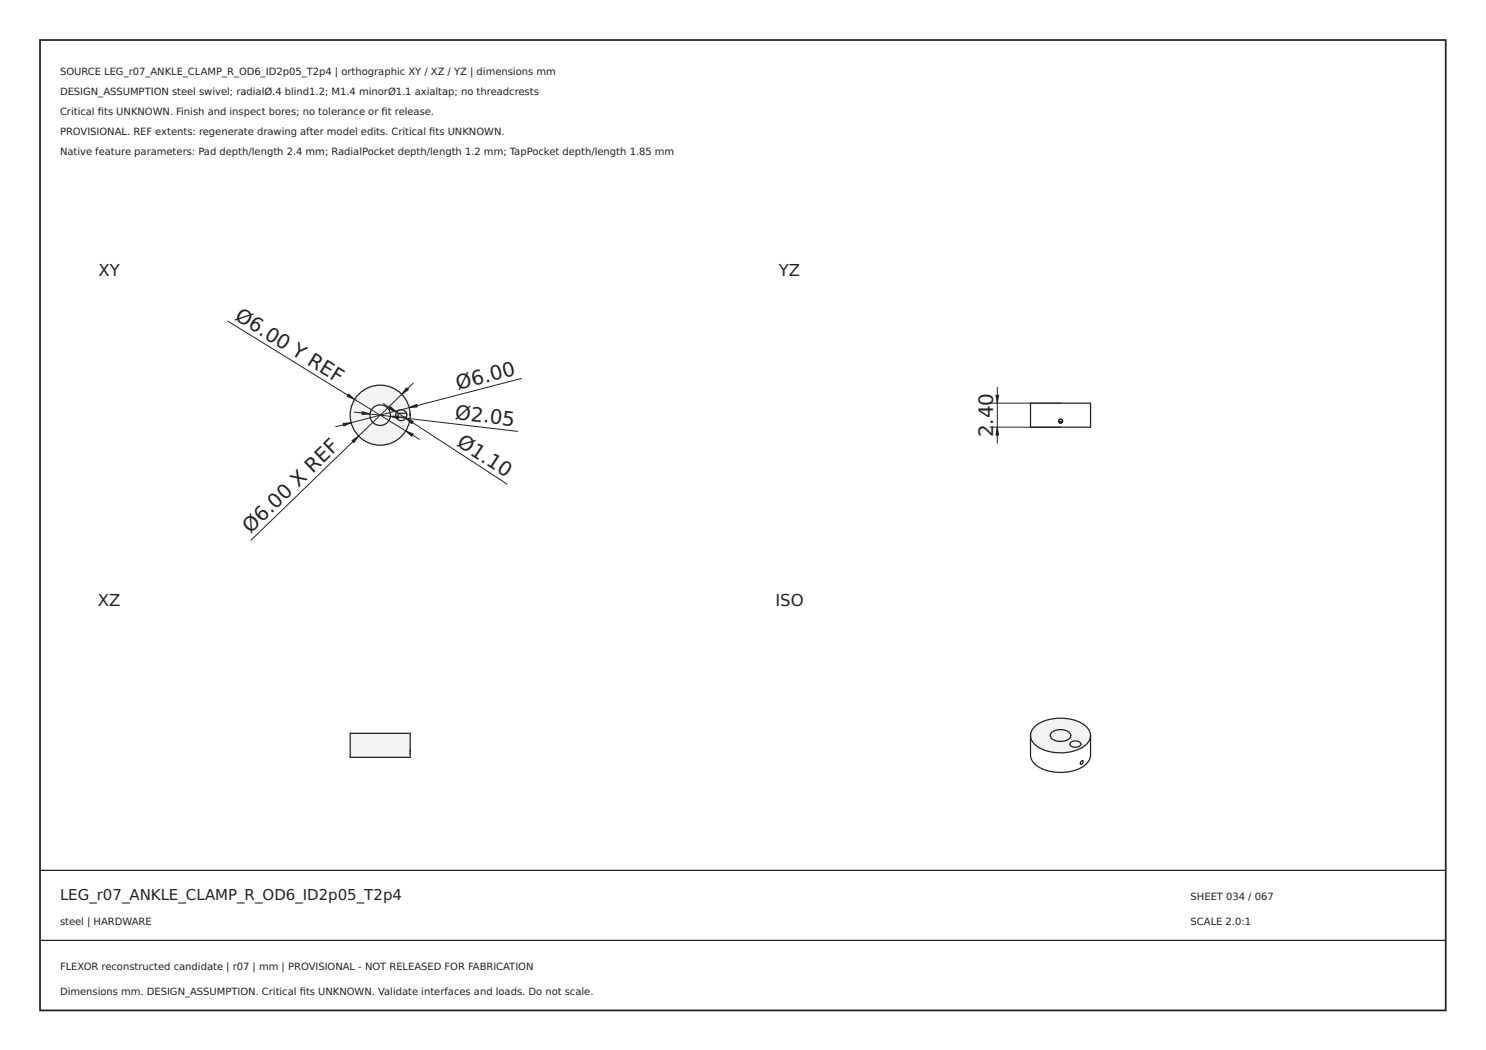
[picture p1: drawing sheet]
<svg xmlns="http://www.w3.org/2000/svg" width="297mm" height="210mm" viewBox="0 0 297 210" stroke-linecap="round" stroke-linejoin="round" font-family="sans-serif">
<path d="M0 0h297v210h-297zM0 0v210h297v-210z" fill="#000"/>
<path d="M8 8h281v194h-281z" fill="none" stroke="#222" stroke-width=".35"/>
<path d="M8 174h281zM8 188h281z" fill="#000" stroke="#222" stroke-width=".25"/>
<g fill="#f1f3f5">
<path d="M70 83a6 6 0 0 1 12 0 6 6 0 0 1-12 0zM73.9 83a2.05 2.05 0 0 1 4.1 0 2.05 2.05 0 0 1-4.1 0zM79.1 83a1.1 1.1 0 0 0 2.2 0 1.1 1.1 0 0 0-2.2 0z" fill-rule="evenodd"/>
<path d="M79.6 82.6h1.6v.8h-1.6z" fill-rule="evenodd"/>
<path d="M79.4 82.3a1.1 1.1 0 0 1 1.8 .3h-1.6v.8h1.6a1.1 1.1 0 0 1-1.6 .5 1.1 1.1 0 0 1-.2-1.6z" fill-rule="evenodd"/>
</g>
<g fill="none" stroke="#212529" stroke-width=".25">
<path d="M81.2 82.6h-1.6v.8h1.6M81.3 82.7v.3M82 82.6v.3M82 82.7v.3M82 82.9v.1M82 83h.1"/>
<circle cx="76" cy="83" r="6"/>
<circle cx="76" cy="83" r="2.05"/>
<circle cx="80.2" cy="83" r="1.1"/>
</g>
<path d="M45.5 64.2l38.3 23.6M82.6 76.6l-32.4 31.4M104.2 75.7l-37.1 9.6M70.8 82.4l32.6 3.8M76.6 80.7l24.8 16.1" fill="none" stroke="#212529" stroke-width=".2"/>
<g fill="#212529" stroke="#212529" stroke-width=".2">
<path d="M70.4 88.1l1.3-.9-1 1.3z"/>
<path d="M81.3 77.5l.3 .4-1.3 .9z"/>
<path d="M69.7 78.8l1.2 1-1.5-.6z"/>
<path d="M81.1 86.1l1.5 .7-.3 .4z"/>
<path d="M81.8 81.5l1.5-.7 .1 .5z"/>
<path d="M68.6 84.7l1.6-.2-1.5 .7z"/>
<path d="M78 83.2h1.7l-.1 .5z"/>
<path d="M72.4 82.3l1.6 .5h-1.7z"/>
<path d="M81.1 83.6l1.5 .6-.3 .5z"/>
<path d="M78.1 81.3l1.2 1.1-1.5-.7z"/>
</g>
<path d="M70 146.6h12v4.8h-12z" fill-rule="evenodd" fill="#f1f3f5"/>
<path d="M82 150.2h.1M82 150.5v.1M82 149.8v-3.2h-12v4.8h12v-.8M82 149.8v.8M82 149.8v.1" fill="none" stroke="#212529" stroke-width=".25"/>
<g fill="#f1f3f5">
<path d="M211.6 84.3h.8l-.4 .3z" fill-rule="evenodd"/>
<path d="M211.7 83.9h.5l.2 .4h-.8z" fill-rule="evenodd"/>
</g>
<g fill="none" stroke="#212529" stroke-width=".25">
<path d="M206 80.6h12v4.8h-12zM211.6 84.2v.1M211.6 84.3h.8l-.4 .3zM211.7 83.9l-.1 .1M211.8 83.8h.1M212.1 83.8h.1M212.2 83.9h.1M212.3 84h.1M212.4 84.1v.1M212.4 84.2h.1"/>
<circle cx="212" cy="84.2" r=".4"/>
</g>
<path d="M199.4 77.4v11.2M197.9 80.6h14.1M197.9 85.4h14.1" fill="none" stroke="#212529" stroke-width=".2"/>
<g fill="#212529" stroke="#212529" stroke-width=".2">
<path d="M199.1 79h.5l-.2 1.6z"/>
<path d="M199.4 85.4l.2 1.6h-.5z"/>
</g>
<g fill="#f1f3f5">
<path d="M206.8 145.3a8.7 8.7 0 0 1 10.4 0 2.37 2.37 0 0 1-.4 3.8 8.9 8.9 0 0 1-9.8-.1 2.33 2.33 0 0 1-.2-3.7zM210.2 146.4a.92 .92 0 0 0-.2 1 .92 .92 0 0 0 .8 .6 2.67 2.67 0 0 0 3.2-.7 1.31 1.31 0 0 0-1.5-1.4 2.93 2.93 0 0 0-2.3 .5zM213.9 148.5a.72 .72 0 0 0 1 .9l.8-.2a.47 .47 0 0 0 .3-.7 1.52 1.52 0 0 0-2.1 0z" fill-rule="evenodd"/>
<path d="M210.2 146.4a2.8 2.8 0 0 1 3.8 .3 1.19 1.19 0 0 1-1.4 1.5 2.12 2.12 0 0 1-2.7-1.2z" fill-rule="evenodd"/>
<path d="M213.9 148.5a1.37 1.37 0 0 1 2.2 .2 1.26 1.26 0 0 1-2.2 0z" fill-rule="evenodd"/>
</g>
<path d="M206 147v4a3.5 3.5 0 0 0 2.9 2.9 8.9 8.9 0 0 0 8.3-1.2 2.46 2.46 0 0 0 .8-1.7v-4M206 147a3.5 3.5 0 0 0 2.9 3 8.9 8.9 0 0 0 8.3-1.2 2.46 2.46 0 0 0 .8-1.8M206 147a3.7 3.7 0 0 1 3-3 8.9 8.9 0 0 1 8.2 1.3l.7 1.1 .1 .6M210.2 146.4a2.8 2.8 0 0 1 3.8 .3 1.19 1.19 0 0 1-1.4 1.5 2.12 2.12 0 0 1-2.7-1.2zM213.9 148.5a1.37 1.37 0 0 1 2.2 .2 1.26 1.26 0 0 1-2.2 0zM216 152.8a.4 .4 0 0 0 .4-.3 .4 .4 0 0 0-.1-.4 .61 .61 0 0 0-.3 .7" fill="none" stroke="#212529" stroke-width=".25"/>
<g font-size="4" fill="#212529">
<text x="46.7" y="63.8" transform="rotate(32 46.7 63.8)">Ø6.00 Y REF</text>
<text x="91.5" y="78" transform="rotate(-15 91.5 78)">Ø6.00</text>
<text x="90.8" y="83.8" transform="rotate(7 90.8 83.8)">Ø2.05</text>
<text x="91.1" y="89" transform="rotate(33 91.1 89)">Ø1.10</text>
<text x="198.5" y="87.4" transform="rotate(-90 198.5 87.4)">2</text>
<text x="198.5" y="84.9" transform="rotate(-90 198.5 84.9)">.40</text>
<text x="50.1" y="106.8" transform="rotate(-44 50.1 106.8)">Ø6.00 X REF</text>
</g>
<g font-size="3.3" fill="#212529">
<text x="19.7" y="55.1">XY</text>
<text x="155.7" y="55.1">YZ</text>
<text x="19.6" y="121.1">XZ</text>
<text x="155" y="121.1">ISO</text>
</g>
<text font-size="3" fill="#222" x="12" y="180">LEG_r07_ANKLE_CLAMP_R_OD6_ID2p05_T2p4</text>
<g font-size="2" fill="#222">
<text x="12" y="15">SOURCE LEG_r07_ANKLE_CLAMP_R_OD6_ID2p05_T2p4 | orthographic XY / XZ / YZ | dimensions mm</text>
<text x="12" y="19">DESIGN_ASSUMPTION steel swivel; radialØ.4 blind1.2; M1.4 minorØ1.1 axialtap; no threadcrests</text>
<text x="12" y="23">Critical fts UNKNOWN. Finish and inspect bores; no tolerance or ft release.</text>
<text x="19.6" y="23">i</text>
<text x="76.3" y="23">i</text>
<text x="12" y="27">PROVISIONAL. REF extents: regenerate drawing after model edits. Critical fts UNKNOWN.</text>
<text x="85.8" y="27">i</text>
<text x="12" y="31">Native feature parameters: Pad depth/length 2.4 mm; RadialPocket depth/length 1.2 mm; TapPocket depth/length 1.85 mm</text>
<text x="238" y="180">SHEET 034 / 067</text>
<text x="12" y="185">steel | HARDWARE</text>
<text x="238" y="185">SCALE 2.0:1</text>
<text x="12" y="194">FLEXOR reconstructed candidate | r07 | mm | PROVISIONAL - NOT RELEASED FOR FABRICATION</text>
<text x="12" y="199">Dimensions mm. DESIGN_ASSUMPTION. Critical fts UNKNOWN. Validate interfaces and loads. Do not scale.</text>
<text x="59.9" y="199">i</text>
</g>
</svg>
